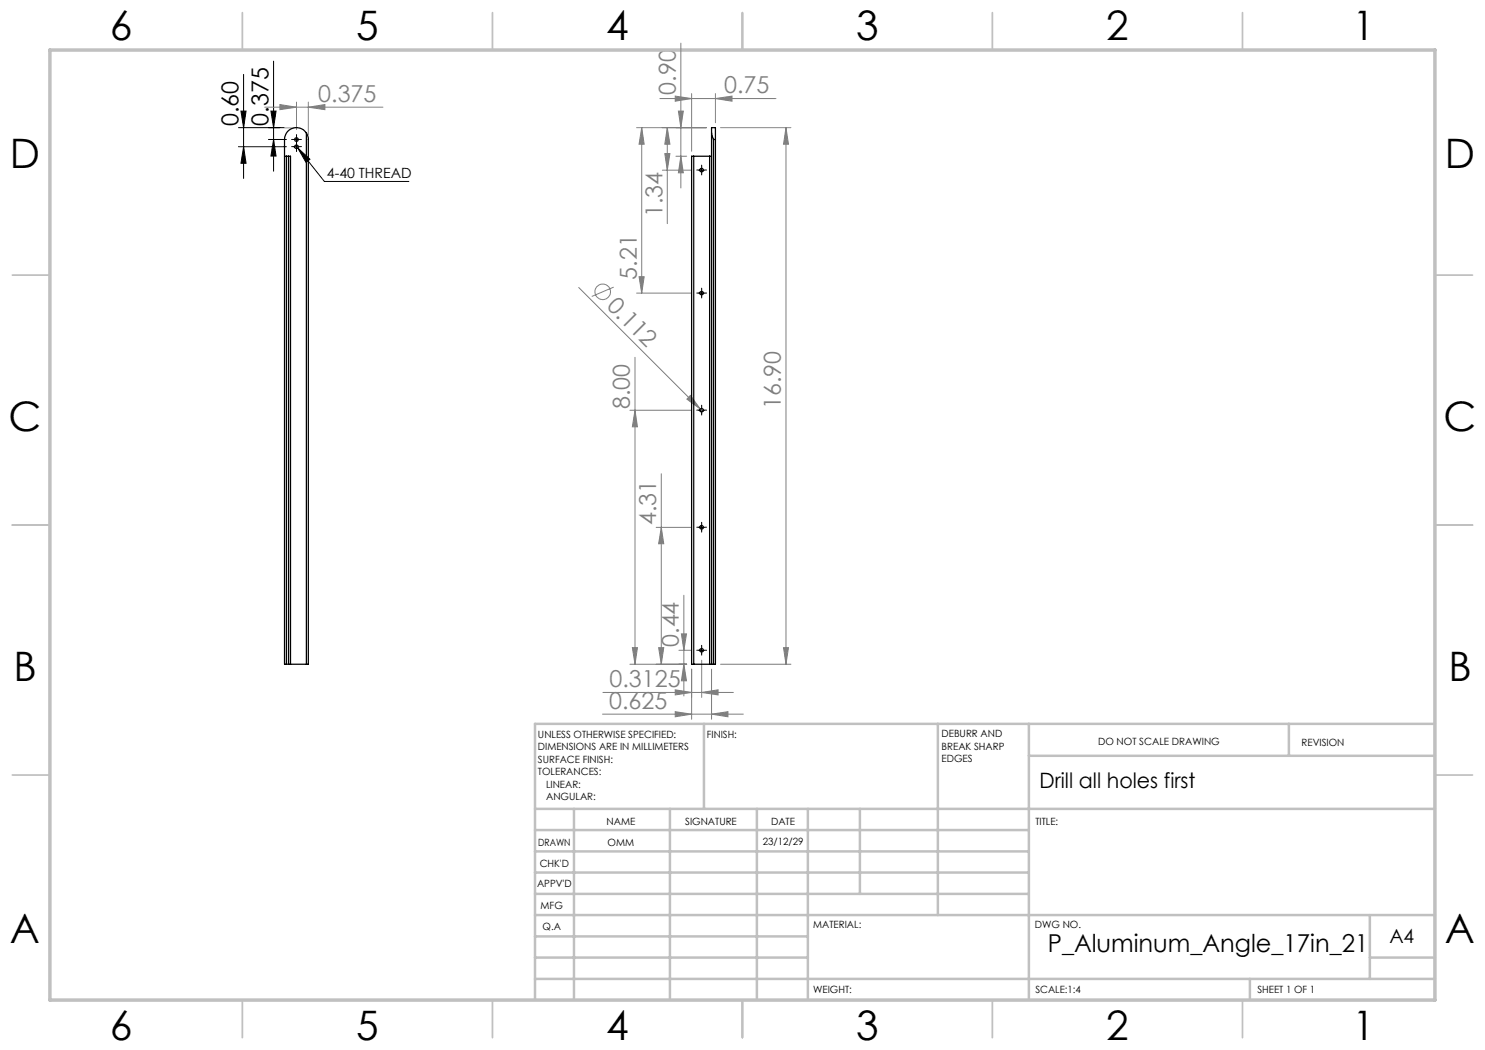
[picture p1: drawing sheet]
<svg xmlns="http://www.w3.org/2000/svg" width="297mm" height="210mm" viewBox="0 0 297 210" stroke-linecap="round" stroke-linejoin="round" font-family="sans-serif">
<g fill="none" stroke="#808080" stroke-width=".2">
<path d="M132 19.7h23.2M135 19.2l3.3 .5-3.3 .5zM136.2 8.6v29M138.3 18.7v11.6M143.1 19.7l3.3-.5v1zM143.1 18.7v5.8M53 21.4h23.6M56 20.9l3.3 .5-3.3 .5zM59.3 20.4v5.5M61.7 21.4l3.3-.5v1zM61.7 20.4v6.5M127.3 25.5h14"/>
<path d="M128.3 25.5l.5 3.3h-1zM128.3 25.5v33.1M132.5 34h5.8M133 30.7h1l-.5 3.3zM133.5 25.5v19.2M133.5 25.5l.5 3.3h-1zM135.2 31.2h2.1M135.7 22.2h1l-.5 3.3zM136.2 31.2l.5 3.4h-1zM144.1 25.5h14.1M157.2 25.5v107.3M157.2 25.5l.5 3.3h-1z"/>
<path d="M115.7 57.5l24.4 24.3M122.7 57.4l-4.3 1.9M127.3 58.6h11M127.8 55.3h1l-.5 3.3zM127 71.5v61.3M138.1 79.1l2 2.7-2.7-2zM126 82h12.3M127 82l.5 3.4h-1zM132.3 94.7v38.1M140.1 81.8l.5 .5M131.2 105.5h7.1M132.3 105.5l.5 3.3h-1.1z"/>
<path d="M136.8 119.1v20.1M120.6 138.5h26.1M126 132.8h11.3M126.5 129.5h1l-.5 3.3zM131.7 129.5h1.1l-.5 3.3zM135 138l3.3 .5-3.3 .5zM135.8 130.1h2.5M136.3 126.8h1l-.5 3.3zM136.8 132.8l.5 3.4h-1zM138.3 133.8v10.1M140.3 138.5l3.3-.5v1zM140.3 132v7.5"/>
<path d="M142.3 133.8v10.1M144.1 132.8h14.1M156.7 129.5h1l-.5 3.3zM120.5 142.8h28.2M135 142.3l3.3 .5-3.3 .6zM142.3 142.8l3.3-.5v1.1z"/>
<circle cx="120.5" cy="58.4" r="1.55"/>
</g>
<g fill="none" stroke="#000" stroke-width=".2">
<path d="M48.7 14.9v20.8M54.7 12.2v22M47.7 29.3h9.6M47.7 25.5h10.6M48.2 22.2h1l-.5 3.3zM48.7 29.3l.5 3.4h-1zM53.7 27.9h3.6M54.2 22.2h1l-.5 3.3zM54.7 27.9l.5 3.3h-1zM58.7 29.3h1.2M58.7 27.9h1.2M59.3 27.3v1.2"/>
<path d="M59.3 28.7v1.3M59.5 29.6l2.5 2.2-.8 .7zM59.5 29.6l5.4 6.7h16.9M139.7 34h1.2M140.3 33.4v1.2M139.7 58.6h1.2M140.3 58v1.3M139.7 82h1.2M140.3 81.4v1.3M139.7 105.5h1.2M140.3 104.8v1.3M139.7 130.1h1.2"/>
<path d="M140.3 129.4v1.3"/>
</g>
<g fill="none" stroke="#000" stroke-width=".2" stroke-dasharray="15.2 1.3 1.3 1.3">
<path d="M58.7 29.3h-.4M58.7 27.9h-.4M59.3 28.7v-.4M59.3 29.9v.4M59.3 27.3v-.4M59.3 28.5v.4M59.9 29.3h.4M59.9 27.9h.4M139.7 34h-.3M140.3 33.4v-.4M140.3 34.6v.4M141 34h.3"/>
<path d="M139.7 58.6h-.3M140.3 58v-.4M140.3 59.2v.4M141 58.6h.3M139.7 82h-.3M140.3 81.4v-.4M140.3 82.7v.3M141 82h.3M139.7 105.4h-.3M140.3 104.8v-.3M140.3 106.1v.3M141 105.4h.3"/>
<path d="M139.7 130h-.3M140.3 129.4v-.3M140.3 130.7v.3M141 130h.3"/>
</g>
<path d="M59.3 25.5h-2.3" fill="none" stroke="#c0c0c0" stroke-width=".2" stroke-dasharray="15.2 1.3 1.3 1.3"/>
<g fill="none" stroke="#c0c0c0" stroke-width=".35">
<path d="M48.5 2.5v7.5M98.5 2.5v7.5M148.5 2.5v7.5M198.5 2.5v7.5M248.5 2.5v7.5M2.5 55h7.5M287 55h7.5M2.5 105h7.5M287 105h7.5M2.5 155h7.5M287 155h7.5M48.5 200v7.5"/>
<path d="M98.5 200v7.5M148.5 200v7.5M198.5 200v7.5M248.5 200v7.5"/>
</g>
<g fill="none" stroke="#c0c0c0" stroke-width=".5">
<path d="M140.8 144.8v17M187.6 144.8v38.2M205.8 144.8v55.2M205.8 151.2h81.2M257.8 144.8v6.4M287 144.8h-180v55.2M107 161.8h180M107 178.8h98.8M107 174.5h98.8M107 170.3h98.8M107 166h98.8M114.8 161.8v38.2"/>
<path d="M134 161.8v38.2M151.4 161.8v38.2M161.6 161.8v38.2M172 161.8v17M107 195.8h180M107 191.5h54.6M107 187.3h54.6M107 183h180M250 195.8v4.2M274 191.5h13M274 183v12.8"/>
</g>
<path d="M10 10h277v190h-277z" fill="none" stroke="#c0c0c0" stroke-width=".7"/>
<g fill="#000">
<path d="M59.5 29.6l2.5 2.2-.8 .7z"/>
<path d="M54.2 22.2h1l-.5 3.3zM54.7 27.9l.5 3.3h-1zM48.2 22.2h1l-.5 3.3zM48.7 29.3l.5 3.4h-1z"/>
</g>
<g fill="#808080">
<path d="M138.1 79.1l2 2.7-2.7-2z"/>
<path d="M61.7 21.4l3.3-.5v1zM56 20.9l3.3 .5-3.3 .5z"/>
<path d="M135 138l3.3 .5-3.3 .5zM140.3 138.5l3.3-.5v1zM135 19.2l3.3 .5-3.3 .5zM143.1 19.7l3.3-.5v1z"/>
<path d="M135 142.3l3.3 .5-3.3 .6zM142.3 142.8l3.3-.5v1.1z"/>
<path d="M156.7 129.5h1l-.5 3.3zM157.2 25.5l.5 3.3h-1zM136.8 132.8l.5 3.4h-1zM136.3 126.8h1l-.5 3.3zM131.7 129.5h1.1l-.5 3.3zM132.3 105.5l.5 3.3h-1.1zM126.5 129.5h1l-.5 3.3zM127 82l.5 3.4h-1z"/>
<path d="M135.7 22.2h1l-.5 3.3zM136.2 31.2l.5 3.4h-1zM133.5 25.5l.5 3.3h-1zM133 30.7h1l-.5 3.3zM128.3 25.5l.5 3.3h-1zM127.8 55.3h1l-.5 3.3z"/>
</g>
<g fill="none" stroke="#000" stroke-width=".25">
<path d="M56.9 31.2h.4M57.3 31.2h.4M57.3 31.2v101.6M57.7 31.2h.4v101.6M57.7 31.2v101.6M61.3 26.6l.4 1v105.2h-.4M61.3 26.6a2.39 2.39 0 0 0-2.7-1 2.39 2.39 0 0 0-1.7 2.3v104.9h.4M61.3 26.6v106.2M138.7 31.2h-.4v101.6h.4M138.7 31.2h3.2M138.7 31.2v101.6M141.9 31.2h.4"/>
<path d="M141.9 31.2v101.6M142.3 26.6l.4 1.3M142.3 26.6v-1.1h.8v2.4M142.3 26.6v106.2M142.7 27.9h.4M142.7 27.9v104.9M143.1 27.9v104.9h-.4M57.3 132.8h.4M57.7 132.8h.4M58.1 132.8h3.2M138.7 132.8h3.2M141.9 132.8h.4"/>
<path d="M142.3 132.8h.4"/>
<circle cx="59.3" cy="29.4" r=".36"/>
<circle cx="59.3" cy="27.9" r=".37"/>
<circle cx="140.3" cy="34" r=".37"/>
<circle cx="140.3" cy="58.6" r=".36"/>
<circle cx="140.3" cy="82.1" r=".36"/>
<circle cx="140.3" cy="105.5" r=".37"/>
<circle cx="140.3" cy="130.1" r=".36"/>
</g>
<g font-size="8.1">
<text x="22" y="8">6</text>
<text x="71.2" y="8">5</text>
<text x="121.2" y="8">4</text>
<text x="171.3" y="8">3</text>
<text x="221.3" y="8">2</text>
<text x="270.5" y="8">1</text>
<text x="2" y="33.6">D</text>
<text x="289" y="33.6">D</text>
<text x="1.7" y="86.1">C</text>
<text x="288.7" y="86.1">C</text>
<text x="2.7" y="136.1">B</text>
<text x="289.7" y="136.1">B</text>
<text x="2" y="188.6">A</text>
<text x="289" y="188.6">A</text>
<text x="22" y="208">6</text>
<text x="71.2" y="208">5</text>
<text x="121.2" y="208">4</text>
<text x="171.3" y="208">3</text>
<text x="221.3" y="208">2</text>
<text x="270.5" y="208">1</text>
</g>
<text font-size="4.9" x="209.6" y="190.3">P_Aluminum_Angle_17in_21</text>
<g font-size="4.7" fill="#808080">
<text x="63.7" y="20.4">0.375</text>
<text x="135.2" y="19" transform="rotate(-90 135.2 19)">0.90</text>
<text x="144.8" y="18.7">0.75</text>
<text x="132.5" y="43.4" transform="rotate(-90 132.5 43.4)">1.34</text>
<text x="127.3" y="56" transform="rotate(-90 127.3 56)">5.21</text>
<text x="121.2" y="61.4" transform="rotate(45 121.2 61.4)">0.112</text>
<text x="126" y="81.8" transform="rotate(-90 126 81.8)">8.00</text>
<text x="156.2" y="81.8" transform="rotate(-90 156.2 81.8)">16.90</text>
<text x="131.2" y="105.1" transform="rotate(-90 131.2 105.1)">4.31</text>
<text x="135.8" y="129.4" transform="rotate(-90 135.8 129.4)">0.44</text>
<text x="121.9" y="137.4">0.3125</text>
<text x="121.8" y="141.8">0.625</text>
</g>
<g font-size="4.7">
<text x="47.7" y="25.2" transform="rotate(-90 47.7 25.2)">0.60</text>
<text x="53.7" y="25.1" transform="rotate(-90 53.7 25.1)">0.375</text>
</g>
<text font-size="4.2" x="207.9" y="157.6">Drill all holes first</text>
<text font-size="3.9" x="277.9" y="188.5">A4</text>
<text font-size="2.8" x="65.4" y="35.6">4-40 THREAD</text>
<g font-size="2">
<text x="107.6" y="147.6">UNLESS OTHERWISE SPECIFIED:</text>
<text x="141.4" y="147.6">FINISH:</text>
<text x="188.3" y="147.5">DEBURR AND</text>
<text x="188.3" y="150">BREAK SHARP</text>
<text x="219.6" y="149">DO NOT SCALE DRAWING</text>
<text x="260.3" y="149.2">REVISION</text>
<text x="107.6" y="150.1">DIMENSIONS ARE IN MILLIMETERS</text>
<text x="107.6" y="152.6">SURFACE FINISH:</text>
<text x="107.6" y="155.1">TOLERANCES:</text>
<text x="188.3" y="152.5">EDGES</text>
<text x="109.2" y="157.6">LINEAR:</text>
<text x="109.2" y="160.1">ANGULAR:</text>
<text x="121.3" y="165">NAME</text>
<text x="137" y="164.9">SIGNATURE</text>
<text x="154.2" y="164.9">DATE</text>
<text x="207.1" y="164.9">TITLE:</text>
<text x="107.6" y="169.1">DRAWN</text>
<text x="107.9" y="173.3">CHK'D</text>
<text x="121.5" y="169.1">OMM</text>
<text x="152.6" y="168.9">23/12/29</text>
<text x="107.4" y="177.4">APPV'D</text>
<text x="108.1" y="181.8">MFG</text>
<text x="108.5" y="186">Q.A</text>
<text x="162.6" y="185.5">MATERIAL:</text>
<text x="207" y="185.5">DWG NO.</text>
<text x="162.6" y="198.5">WEIGHT:</text>
<text x="207.1" y="198.6">SCALE:1:4</text>
<text x="251.5" y="198.6">SHEET 1 OF 1</text>
</g>
</svg>
